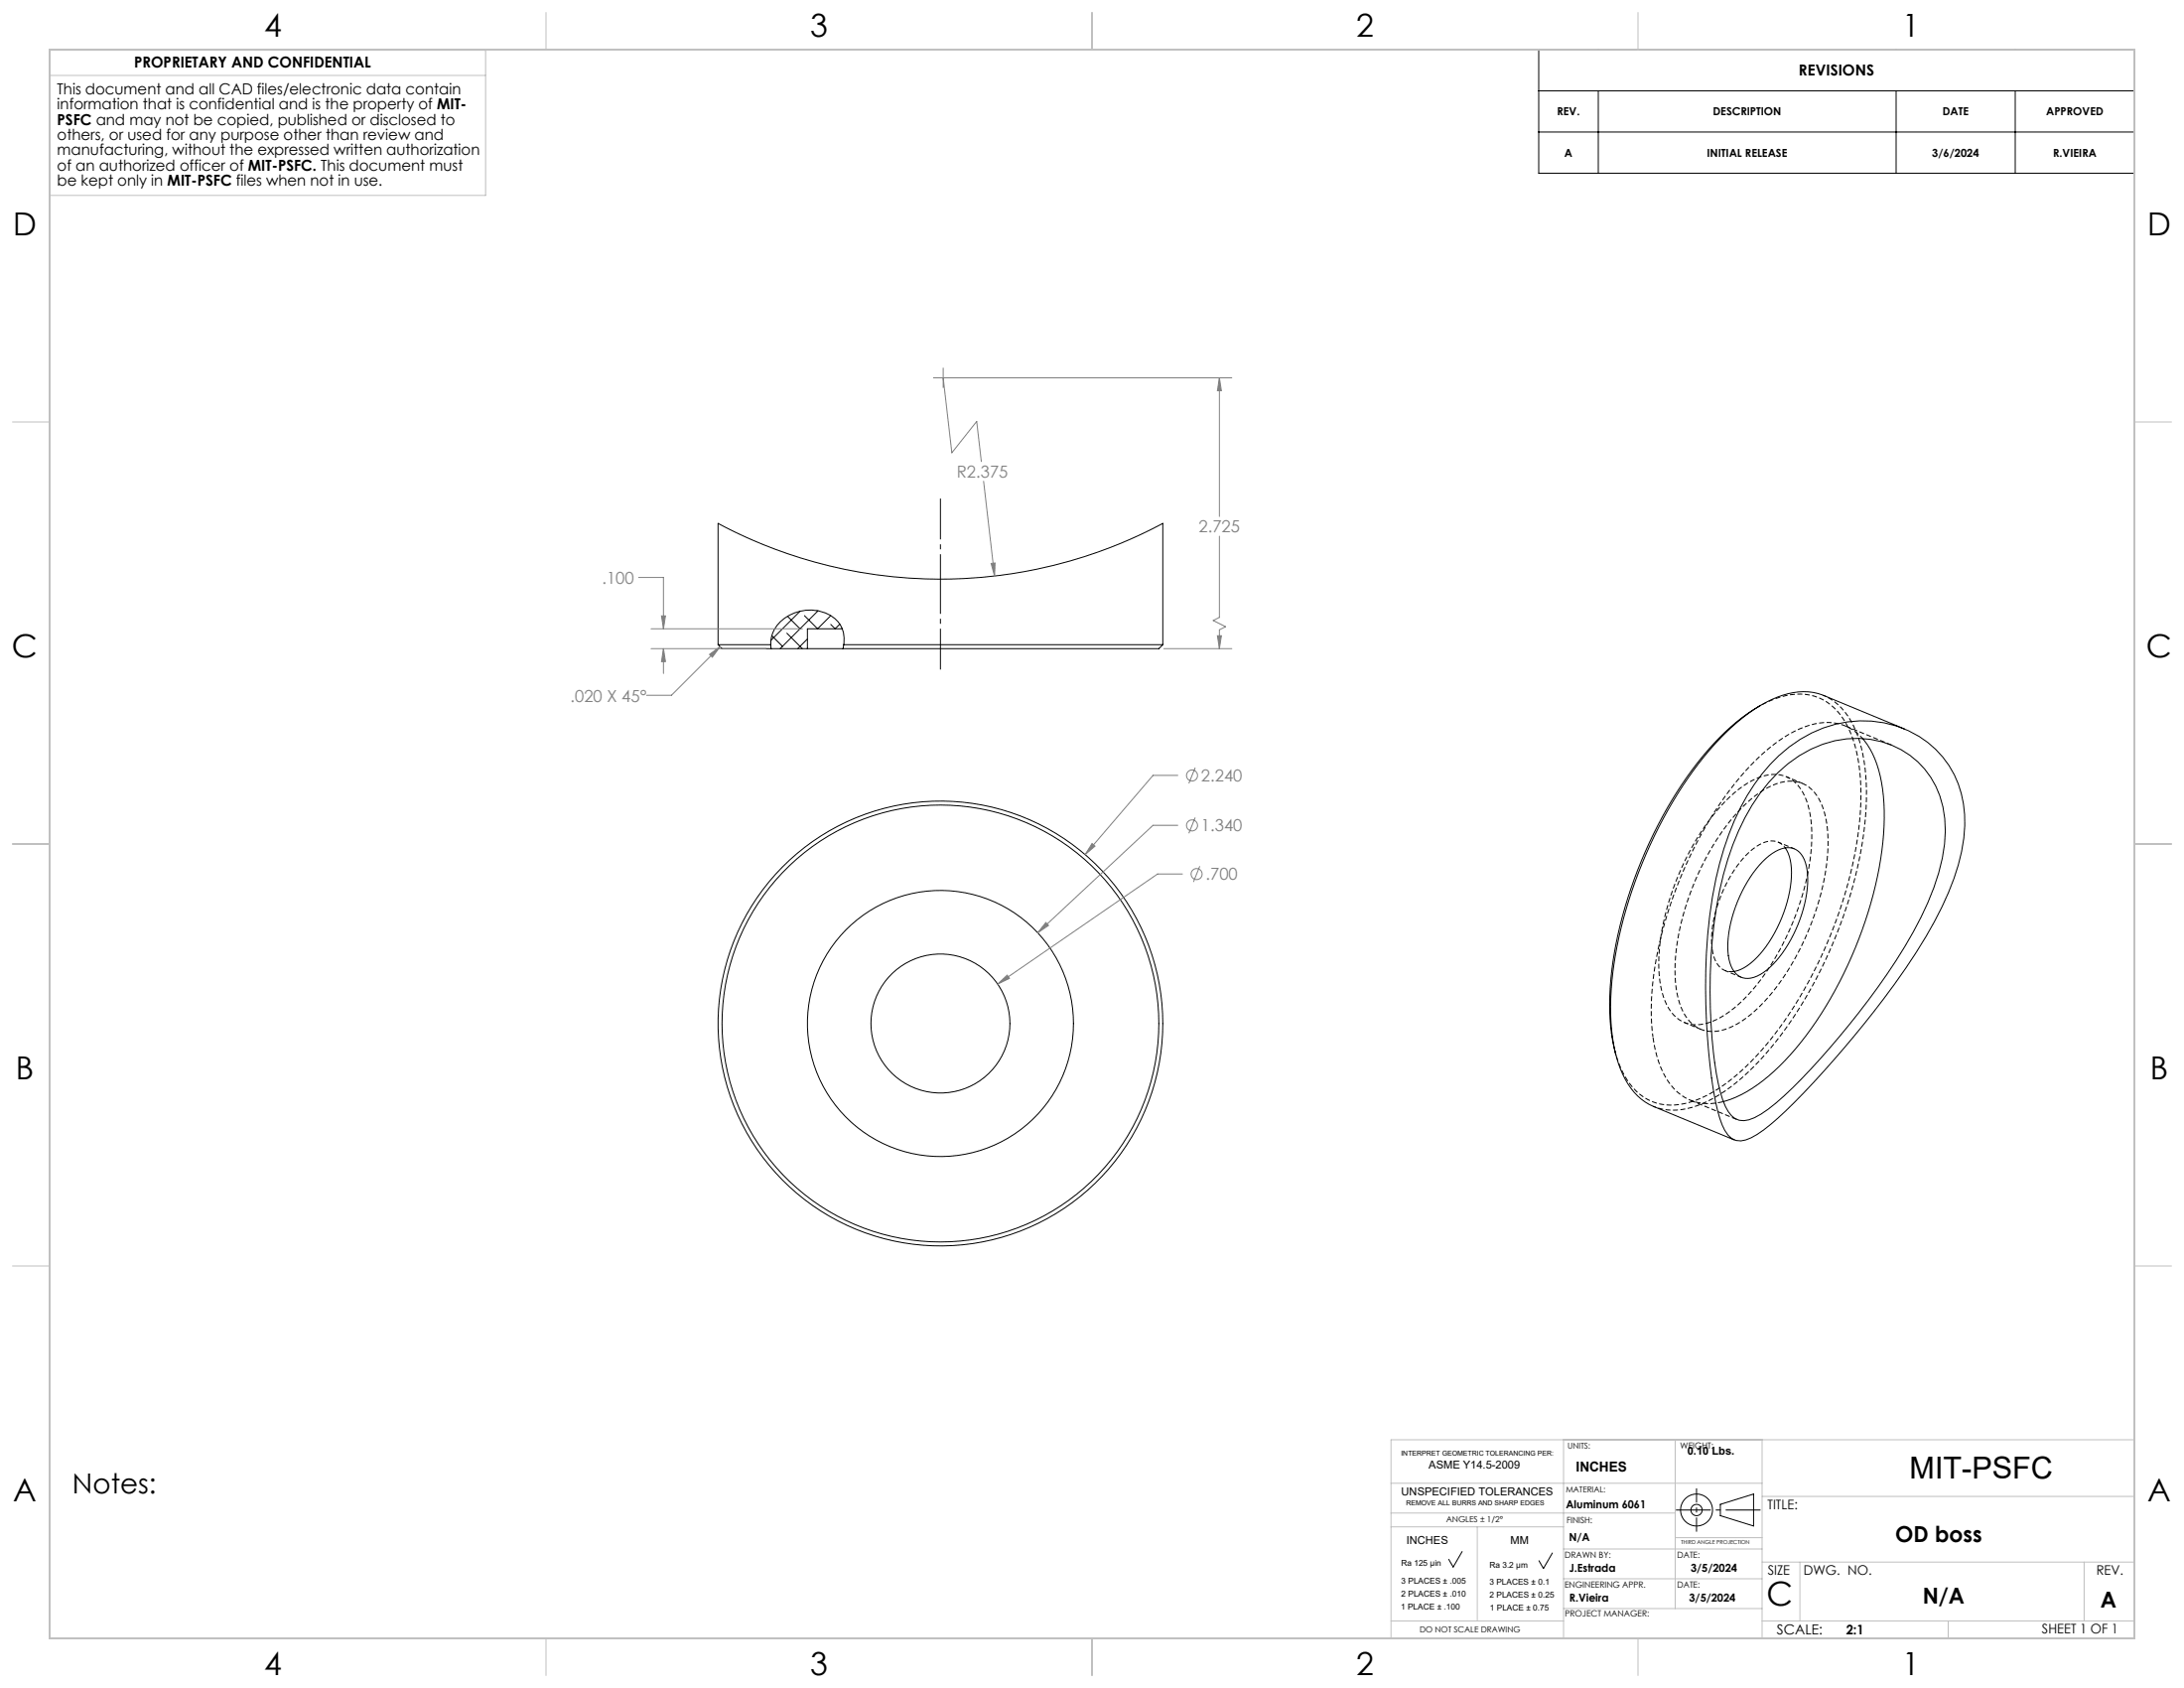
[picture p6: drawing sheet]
<svg xmlns="http://www.w3.org/2000/svg" width="559mm" height="432mm" viewBox="0 0 559 432" stroke-linecap="round" stroke-linejoin="round" font-family="sans-serif">
<g fill="none" stroke="#000" stroke-width=".25">
<path d="M393.7 12.7h152.4v31.6h-152.4zM393.7 23.2h152.4M393.7 33.8h152.4M408.9 23.2v21.1M485.1 23.2v21.1M515.6 23.2v21.1M201.5 157.7l3.2 3.2M204.7 156.4l-7.4 7.4M209 156.2l.2 .2M209.3 156.2l-9.7 9.7M212.6 157.5l-3.4 3.4-3.4-3.4M214.9 159.6l-1.2 1.3-1.1-1.2"/>
<path d="M183.7 164.9v-31a120.7 120.7 0 0 0 113.8 0v31M183.7 164.9h13.5M183.7 164.9l1 1h12.6M197.2 164.9a8.4 8.4 0 0 1 6-8.1 9.9 9.9 0 0 1 11.8 3 7.4 7.4 0 0 1 .9 5.1M197.2 164.9l.1 1M197.3 165.9h9.3M197.5 162.6l2.7 2.7M201.3 162l4 3.9M206.6 163.5l-2.5 2.4M206.6 165.9h9.1M215.5 160.9h-8.9v5M215.9 164.9h81.6"/>
<path d="M215.9 164.9l-.2 1h80.8l1-1M450.5 180.4a59.9 59.9 0 0 0-18.9 18.4 112.4 112.4 0 0 0-19.6 53.7 51 51 0 0 0 1.5 17.4M455 197.6a27.8 27.8 0 0 1 26.5-7.9 21.9 21.9 0 0 1 16.1 19.8 43.7 43.7 0 0 1-4.4 21.4 144.1 144.1 0 0 1-20.1 31.3 159.9 159.9 0 0 1-18.7 20 17.3 17.3 0 0 1-8.2 4.5 4.3 4.3 0 0 1-4-2.3 33.1 33.1 0 0 1-3.5-12.6 134.1 134.1 0 0 1 2.3-48.1 55.4 55.4 0 0 1 14-26.1zM455.1 193.3a30.1 30.1 0 0 1 33.1-6.4 24.8 24.8 0 0 1 14.5 24.3 52.2 52.2 0 0 1-5.9 20.9 172.3 172.3 0 0 1-22.4 33 200.6 200.6 0 0 1-21.4 22.6 16.9 16.9 0 0 1-7.6 4.1 4.3 4.3 0 0 1-4.1-2.7 53.2 53.2 0 0 1-3.8-16.6 163.2 163.2 0 0 1 .6-43 71.9 71.9 0 0 1 10.8-28.8l4-5.2zM476.6 188.9a25.2 25.2 0 0 1 5.3 14.7 83.7 83.7 0 0 1-6.3 36.6 91.5 91.5 0 0 1-21.7 33.8 31.6 31.6 0 0 1-13 7.8M487.3 186.5l-20.7-8.6a16.1 16.1 0 0 0-13.3 1 52.8 52.8 0 0 0-18.6 16.4 114.1 114.1 0 0 0-22.5 58 45.3 45.3 0 0 0 3 21.5 15.3 15.3 0 0 0 7.9 8.2l20.6 8.6M456.8 216.9a14 14 0 0 1 1.3 9.9 33.6 33.6 0 0 1-10.3 19.7l-2.4 1.5-1.7 .5M451 220.4a9.7 9.7 0 0 1 7-3.5 4.9 4.9 0 0 1 4 3.9 25.2 25.2 0 0 1-2 15.7 26.9 26.9 0 0 1-9.6 12.8 4.7 4.7 0 0 1-7.1-1.4 16.5 16.5 0 0 1-.7-10.6 35 35 0 0 1 8.4-16.9zM374.1 396.9l-2.3 4-1.1-2M397.2 397.3l-2.3 3.9-1.1-2M440.2 384.8l8.5-2.6v8.2l-8.5-2.7z"/>
<circle cx="240.6" cy="261.8" r="56.9"/>
<circle cx="240.6" cy="261.8" r="34"/>
<circle cx="240.6" cy="261.8" r="17.8"/>
<circle cx="240.6" cy="261.8" r="55.9"/>
<circle cx="434.1" cy="386.3" r="4.1"/>
<circle cx="434.1" cy="386.3" r="1.44"/>
</g>
<path d="M424.7 251a55.8 55.8 0 0 1 5-27.7 55.5 55.5 0 0 1 15.2-21.4 14.1 14.1 0 0 1 10.5-3.7 9.2 9.2 0 0 1 6.8 6.6 35.9 35.9 0 0 1 .4 18.4 66.3 66.3 0 0 1-16.7 32.7 19.9 19.9 0 0 1-10.9 6.2 8.5 8.5 0 0 1-9-6.1l-.8-2.4-.5-2.6M428.8 252.7a55.8 55.8 0 0 1 5-27.7 55.5 55.5 0 0 1 15.2-21.4 14.1 14.1 0 0 1 10.5-3.7 9.1 9.1 0 0 1 6.9 6.7 35.9 35.9 0 0 1 .3 18.3 66.3 66.3 0 0 1-16.6 32.7 19.9 19.9 0 0 1-11 6.2 8.5 8.5 0 0 1-9-6.1l-.7-2.4-.6-2.6M423.1 283a16.6 16.6 0 0 0 13.9-1.3 58.3 58.3 0 0 0 20-18.8 114.9 114.9 0 0 0 20.3-54.2 47.5 47.5 0 0 0-2.5-21.9 15.7 15.7 0 0 0-8.2-8.9" fill="none" stroke="#000" stroke-width=".25" stroke-dasharray="1.3 .6" stroke-dashoffset=".6" stroke-linecap="butt"/>
<path d="M459.1 217.1l-4.2-1.7M461.2 200.4l-4.2-1.7M441.3 248.3l4.2 1.7M422.9 265.3a78 78 0 0 1 4.4-33.8 98.4 98.4 0 0 1 20.6-35.7 34.5 34.5 0 0 1 16.4-10.6 12 12 0 0 1 12.3 3.7M431 261.6l4.1 1.7" fill="none" stroke="#000" stroke-width=".25" stroke-dasharray="1.3 .6" stroke-dashoffset=".3" stroke-linecap="butt"/>
<path d="M440.9 281.8a12.4 12.4 0 0 1-14.8-6.3l-1.2-2.5-1-2.8-1-4.9" fill="none" stroke="#000" stroke-width=".25" stroke-dasharray="1.3 .6" stroke-dashoffset="-.2" stroke-linecap="butt"/>
<path d="M449.6 181a18.8 18.8 0 0 1 14.7-2.9 15.1 15.1 0 0 1 9.4 9.8 49 49 0 0 1 2.1 22 111.7 111.7 0 0 1-24.9 58.6 44.7 44.7 0 0 1-17.1 13 13.9 13.9 0 0 1-15.1-2.3 21.4 21.4 0 0 1-5.5-10.4" fill="none" stroke="#000" stroke-width=".25" stroke-dasharray="1.3 .6" stroke-dashoffset=".5" stroke-linecap="butt"/>
<path d="M438.1 242.7a32.7 32.7 0 0 1 6.3-21.1 14.7 14.7 0 0 1 8-6.4 4.1 4.1 0 0 1 4.4 1.7" fill="none" stroke="#000" stroke-width=".25" stroke-dasharray="1.3 .6" stroke-dashoffset=".7" stroke-linecap="butt"/>
<path d="M484.1 190.6l-12-4.9M443.7 248.5a4.6 4.6 0 0 1-5.2-3.9l-.4-1.9M432.5 281.4l11.9 5" fill="none" stroke="#000" stroke-width=".25" stroke-dasharray="1.3 .6" stroke-dashoffset="-.1" stroke-linecap="butt"/>
<g fill="none" stroke="#808080" stroke-width=".25">
<path d="M238.8 96.6h76.4M241.3 96.6l2.2 19.2 6.4-8 1.2 10.3M241.3 94.2v4.9M312 96.6v35.5M312 96.6l.5 3.4h-1zM251.7 123.1l2.8 24.3M312 137.2v20.7l-1.6 .8 3.2 1.6-1.6 .8v4.8M163.4 147.7h6.4v13.2M169.2 157.6h1.1l-.5 3.3zM253.6 144.1l1-.1-.1 3.4zM166.6 165.9h29.4M166.6 160.9h38.7"/>
<path d="M169.8 165.9v6.4M169.8 165.9l.5 3.3h-1.1zM181.5 167.4l2.7-2-1.9 2.7zM184.2 165.4l-12.4 12.5h-6.3M297.8 165.9h17.4M311.5 162.6h1l-.5 3.3zM301.4 198.4h-6.4l-17.4 20.2M305.8 196.4l-1.6 4M279.4 215.8l.8 .6-2.6 2.2zM301.4 211.1h-6.4l-29.5 27.5M305.8 209.1l-1.6 4.1M267.6 236l.7 .7-2.8 1.9z"/>
<path d="M302.5 223.6h-6.3l-40.9 28.1M307 221.6l-1.6 4M255.3 251.7l2.4-2.3 .6 .9z"/>
<circle cx="305" cy="198.4" r="1.41"/>
<circle cx="305" cy="211.1" r="1.41"/>
<circle cx="306.2" cy="223.6" r="1.41"/>
</g>
<path d="M240.6 127.5v43.8" fill="none" stroke="#000" stroke-width=".25" stroke-dasharray="15.2 1.3 1.3 1.3" stroke-dashoffset="4.8" stroke-linecap="butt"/>
<path d="M428.8 386.3h21.7" fill="none" stroke="#000" stroke-width=".25" stroke-dasharray="15.2 1.3 1.3 1.3" stroke-dashoffset="6.3" stroke-linecap="butt"/>
<path d="M434.1 380.7v11.1" fill="none" stroke="#000" stroke-width=".25" stroke-dasharray="15.2 1.3 1.3 1.3" stroke-dashoffset="11.6" stroke-linecap="butt"/>
<g fill="none" stroke="#c0c0c0" stroke-width=".25">
<path d="M12.8 19.3h111.4M12.8 12.9h111.4v37.1h-111.4zM139.7 3.2v9.5M279.4 3.2v9.5M419.1 3.2v9.5M3.2 107.9h9.5M546.1 107.9h9.5M3.2 215.9h9.5M546.1 215.9h9.5M3.2 323.8h9.5M546.1 323.8h9.5M355.9 379.4h94.9"/>
<path d="M400 368.3v50.8M428.6 368.3v43.2M450.8 368.3v50.8M546.1 368.3h-190.2v50.8M355.9 390.6h44.1M355.9 387h72.7M378 390.6v24.1M400 396.2h50.8M428.6 393.3h22.2M450.8 399.6h95.3M450.8 382.8h95.3M460.5 399.6v15.1"/>
<path d="M533.3 399.6v15.1M139.7 419.1v9.5M279.4 419.1v9.5M355.9 414.7h44.1M400 403.9h50.8M400 411.5h50.8M419.1 419.1v9.5M450.8 414.7h95.3M498.5 414.7v4.4"/>
</g>
<path d="M12.7 12.7h533.4v406.4h-533.4z" fill="none" stroke="#c0c0c0" stroke-width=".5"/>
<path d="M253.6 144.1l.9 3.3 .1-3.4zM312 96.6l.5 3.4h-1zM311.5 162.6h1l-.5 3.3zM181.5 167.4l2.7-2-1.9 2.7zM169.8 165.9l.5 3.3h-1.1zM169.2 157.6h1.1l-.5 3.3zM255.3 251.7l3-1.4-.6-.9zM279.4 215.8l-1.8 2.8 2.6-2.2zM267.6 236l-2.1 2.6 2.8-1.9z" fill="#808080"/>
<text font-size="8.5" x="452" y="410.7">C</text>
<g font-size="8.1">
<text x="67.6" y="9.3">4</text>
<text x="207.3" y="9.3">3</text>
<text x="347" y="9.3">2</text>
<text x="486.7" y="9.3">1</text>
<text x="3.3" y="60.1">D</text>
<text x="549.4" y="60.1">D</text>
<text x="3" y="168">C</text>
<text x="549.1" y="168">C</text>
<text x="4" y="276">B</text>
<text x="550.1" y="276">B</text>
<text x="3.3" y="383.9">A</text>
<text x="549.4" y="383.9">A</text>
<text x="67.6" y="428.4">4</text>
<text x="207.3" y="428.4">3</text>
<text x="347" y="428.4">2</text>
<text x="486.7" y="428.4">1</text>
</g>
<text font-size="7.8" x="488.6" y="378.1">MIT-PSFC</text>
<text font-size="7.1" fill="#010000" x="18.5" y="382.1">Notes:</text>
<g font-size="5.6">
<text x="485" y="394.3">OD boss</text>
<text x="491.9" y="410.2">N/A</text>
<text x="537.4" y="411.3">A</text>
</g>
<g font-size="4.2" fill="#808080">
<text x="244.8" y="122.2">R2.375</text>
<text x="306.7" y="136.2">2.725</text>
<text x="154" y="149.3">.100</text>
<text x="145.9" y="179.5">.020 X 45°</text>
<text x="307.3" y="199.9">2.240</text>
<text x="307.3" y="212.7">1.340</text>
<text x="308.5" y="225.1">.700</text>
</g>
<g font-size="3.9">
<text x="34.3" y="17.3">PROPRIETARY AND CONFIDENTIAL</text>
<text x="460.2" y="19.4">REVISIONS</text>
<text x="14.6" y="24.2">This document and all CAD files/electronic data contain</text>
<text x="14.6" y="28.1">information that is confidential and is the property of MIT-</text>
<text x="14.6" y="31.9">PSFC and may not be copied, published or disclosed to</text>
<text x="14.6" y="35.8">others, or used for any purpose other than review and</text>
<text x="14.6" y="39.7">manufacturing, without the expressed written authorization</text>
<text x="14.6" y="43.6">of an authorized officer of MIT-PSFC. This document must</text>
<text x="14.6" y="47.5">be kept only in MIT-PSFC files when not in use.</text>
</g>
<g font-size="3.5">
<text x="403.2" y="376.3">INCHES</text>
<text x="454.6" y="418.1">SCALE:</text>
</g>
<g font-size="3.4">
<text x="452.3" y="386.1">TITLE:</text>
<text x="452.3" y="402.9">SIZE</text>
<text x="461.4" y="402.9">DWG. NO.</text>
<text x="536.4" y="402.9">REV.</text>
<text x="472.4" y="418.1">2:1</text>
<text x="522.5" y="417.8">SHEET 1 OF 1</text>
</g>
<g font-size="2.8">
<text x="398.4" y="29.6">REV.</text>
<text x="438.3" y="29.6">DESCRIPTION</text>
<text x="497" y="29.6">DATE</text>
<text x="523.5" y="29.6">APPROVED</text>
<text x="400.3" y="40.1">A</text>
<text x="436.7" y="40.1">INITIAL RELEASE</text>
<text x="494.3" y="40.1">3/6/2024</text>
<text x="525.3" y="40.1">R.VIEIRA</text>
<text x="365.6" y="375.7">ASME Y14.5-2009</text>
<text x="431.8" y="372">0.10 Lbs.</text>
<text x="358.6" y="382.5">UNSPECIFIED TOLERANCES</text>
<text x="400.7" y="385.8">Aluminum 6061</text>
<text x="359.9" y="395">INCHES</text>
<text x="386.4" y="395">MM</text>
<text x="401.4" y="394.3">N/A</text>
<text x="401.5" y="402.2">J.Estrada</text>
<text x="432.6" y="402.2">3/5/2024</text>
<text x="401.5" y="409.7">R.Vieira</text>
<text x="432.2" y="409.7">3/5/2024</text>
</g>
<g font-size="2.2">
<text x="429.9" y="370.7">WEIGHT:</text>
<text x="400.8" y="389.7">FINISH:</text>
<text x="400.3" y="398.4">DRAWN BY:</text>
<text x="429.1" y="398.4">DATE:</text>
<text x="400.3" y="406.1">ENGINEERING APPR.</text>
<text x="429.1" y="406.1">DATE:</text>
<text x="400.4" y="413.6">PROJECT MANAGER:</text>
</g>
<g font-size="2.1">
<text x="401.1" y="370.7">UNITS:</text>
<text x="400.7" y="381.8">MATERIAL:</text>
<text x="370" y="389.3">ANGLES ± 1/2°</text>
<text x="358.5" y="400.6">Ra 125 µin</text>
<text x="381.1" y="401">Ra 3.2 µm</text>
<text x="358.5" y="405.1">3 PLACES ± .005</text>
<text x="381.1" y="405.3">3 PLACES ± 0.1</text>
<text x="358.4" y="411.7">1 PLACE ± .100</text>
<text x="358.5" y="408.4">2 PLACES ± .010</text>
<text x="381.1" y="408.6">2 PLACES ± 0.25</text>
<text x="381.2" y="411.9">1 PLACE ± 0.75</text>
<text x="363.3" y="417.6">DO NOT SCALE DRAWING</text>
</g>
<g font-size="1.8">
<text x="358.5" y="372.4">INTERPRET GEOMETRIC TOLERANCING PER:</text>
<text x="359.8" y="385.1">REMOVE ALL BURRS AND SHARP EDGES</text>
</g>
<text font-size="1.4" x="430.1" y="395">THIRD ANGLE PROJECTION</text>
</svg>
